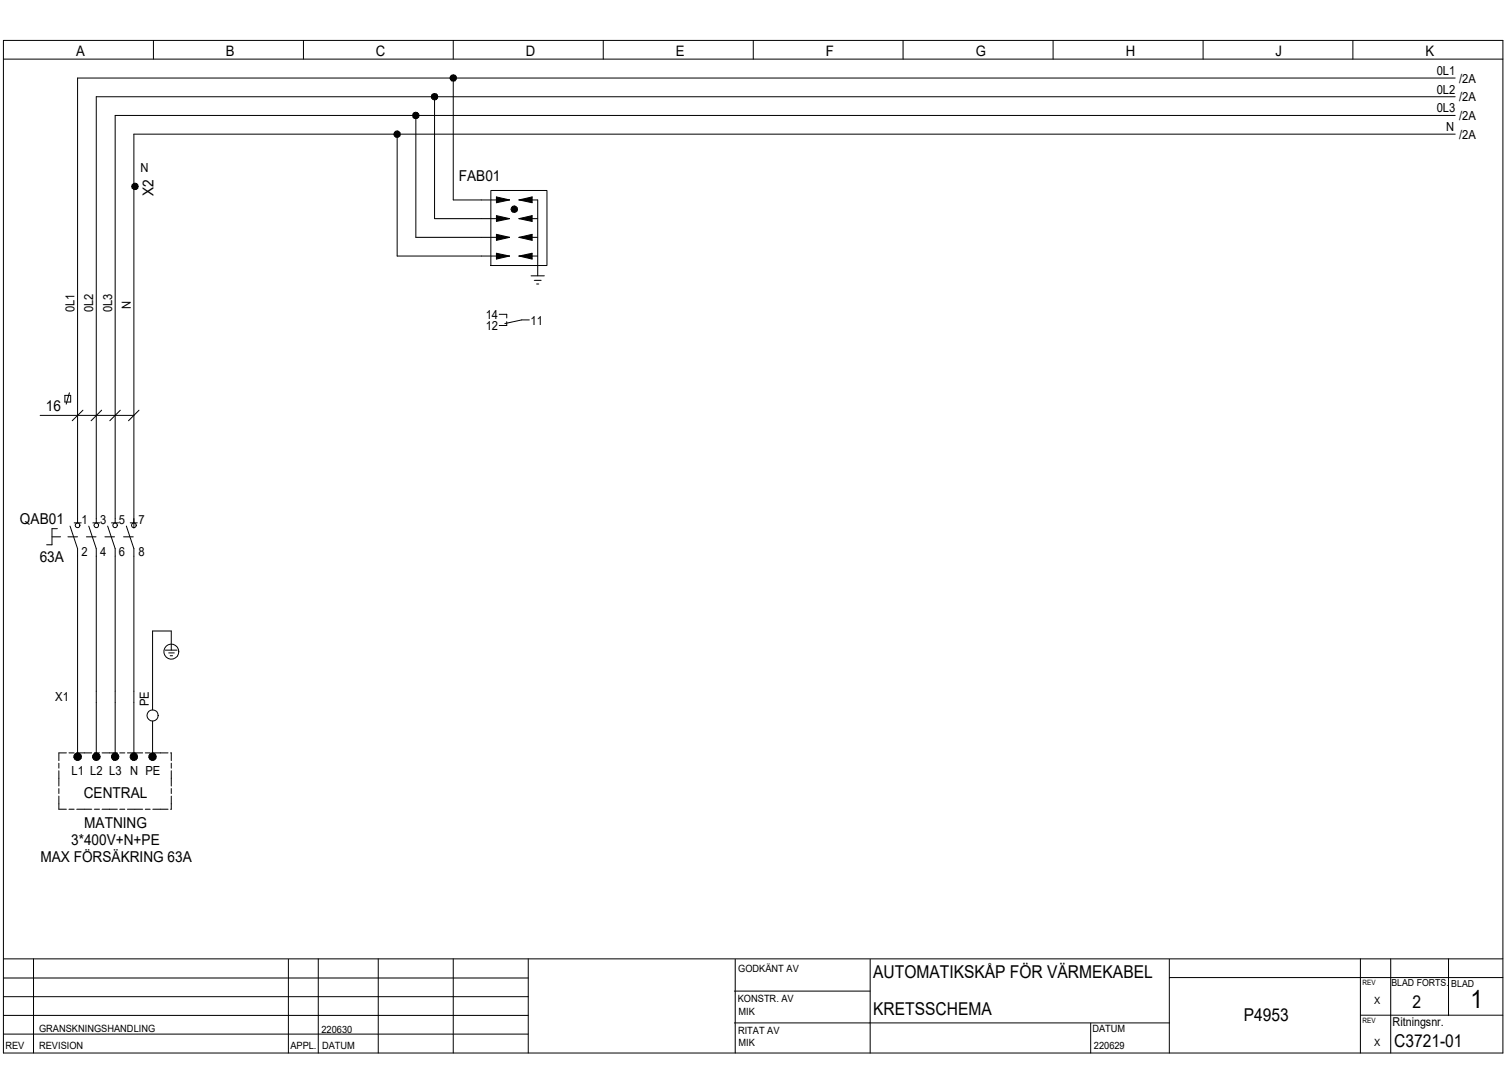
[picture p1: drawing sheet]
<svg xmlns="http://www.w3.org/2000/svg" width="297mm" height="210mm" viewBox="0 0 297 210" stroke-linecap="round" stroke-linejoin="round" font-family="sans-serif">
<g fill="none" stroke="#000" stroke-width=".2">
<path d="M.7 11.6h295.3M.7 8h295.3v199.3h-295.3zM30.2 8v3.6M59.8 8v3.6M85.6 19v24.1h14.8M89.3 8v3.6M89.3 15.4v24h11.1M118.8 8v3.6M148.4 8v3.6M177.9 8v3.6M207.4 8v3.6M237 8v3.6"/>
<path d="M266.5 8v3.6M286.6 15.4h-271.3v87.6M286.6 19h-267.6v84M78.2 26.4v24h22.2M81.9 22.7v24h18.5M96.7 37.5h11v14.8h-11zM97.8 38.8l2.6 .6-2.6 .5zM102.2 39.4h3.7v14.9M102.2 39.4l2.6-.6v1.1zM286.6 22.7h-263.9v80.3M286.6 26.4h-260.2v77.6M97.8 42.5l2.6 .6-2.6 .5z"/>
<path d="M97.8 46.1l2.6 .6-2.6 .6zM97.8 49.9l2.6 .5-2.6 .6zM102.2 43.1h3.7M102.2 46.7h3.7M102.2 50.4h3.7M102.2 43.1l2.6-.6v1.1zM102.2 46.7l2.6-.6v1.2zM102.2 50.4l2.6-.5v1.1zM104.6 54.3h2.6M105.2 55.2h1.4M105.7 55.9h.4M12.8 77.9h1.1v1.3h-1.1z"/>
<path d="M13.7 77.3l-.7 2.3M98.3 61.9h1.5v.7M99.8 63.3v.8h-1.5M104.3 63h-1.5l-3.4 .7M7.9 81.8h18.5M16.3 80.8l-2.1 2M20 80.8l-2.1 2M23.7 80.8l-2.1 2M27.4 80.8l-2.1 2M10.2 105.7h1.7M11.3 104.1h-1.1v3.2h-1M13.4 105.7h1.9"/>
<path d="M13.8 103.6l1.5 4.4v40.3M14.6 103h1.4M17 105.7h1.9M17.5 103.6l1.5 4.4v40.3M18.3 103h1.4M20.7 105.7h1.9M21.2 103.6l1.5 4.4v40.3M22 103h1.4M24.3 105.7h1.9M24.9 103.6l1.5 4.4v40.3M25.7 103h1.3M32.6 128h2.3"/>
<path d="M33.2 128.6h1.1M33.5 129.1h.5M33.7 128v-3.8h-3.6v15.6M11.6 156.8v2.5h1.5M11.6 150.3v1M11.6 151.8v3M11.6 155.3v1M13.1 148.3h-1.5v1.5M13.6 148.3h1M13.6 159.3h1M15.1 148.3h3M15.1 159.3h3"/>
<path d="M18.6 148.3h1M18.6 159.3h1M20.1 148.3h3M20.1 159.3h3M23.6 148.3h1M23.6 159.3h1M25.1 148.3h3M25.1 159.3h3M28.6 148.3h1M28.6 159.3h1M30.1 142v6.3M30.1 148.3h3"/>
<path d="M30.1 159.3h3M33.6 148.3h.1v1.5M33.7 150.3v1M33.7 151.8v3M33.7 155.3v1M33.7 156.8v2.5h-.1M.7 199.9h103.4M.7 196.3h103.4M.7 188.8h295.3M.7 192.6h103.4M6.6 188.8v18.5M56.8 188.9v18.4"/>
<path d="M62.7 188.8v18.5M74.5 188.8v18.5M89.3 188.8v18.5M104.1 188.8v18.5M144.6 195.2h26.8M144.8 188.9v18.4M171.4 188.9v18.4M230.3 188.9v18.4M230.3 192.5h65.7M268 199.9h28M268 188.8v18.5M273.9 188.8v18.5"/>
<path d="M285.3 188.8v11.2M.7 203.6h103.4M144.6 201.4h85.7M214.8 201.5v5.8"/>
<circle cx="85.6" cy="19" r=".64"/>
<circle cx="89.3" cy="15.3" r=".63"/>
<circle cx="26.6" cy="36.7" r=".63"/>
<circle cx="78.2" cy="26.4" r=".63"/>
<circle cx="81.9" cy="22.7" r=".63"/>
<circle cx="101.3" cy="41.2" r=".63"/>
<circle cx="15.3" cy="103.4" r=".47"/>
<circle cx="19" cy="103.4" r=".45"/>
<circle cx="22.7" cy="103.4" r=".45"/>
<circle cx="26.4" cy="103.4" r=".47"/>
<circle cx="33.7" cy="128.3" r="1.48"/>
<circle cx="15.3" cy="149" r=".74"/>
<circle cx="19" cy="149" r=".74"/>
<circle cx="22.7" cy="149" r=".73"/>
<circle cx="26.4" cy="149" r=".73"/>
<circle cx="30" cy="149" r=".73"/>
<circle cx="30.1" cy="140.9" r="1.09"/>
</g>
<g fill="#000">
<path d="M97.8 38.8l2.6 .6-2.6 .5zM102.2 39.4l2.6-.6v1.1zM97.8 42.5l2.6 .6-2.6 .5zM97.8 46.1l2.6 .6-2.6 .6zM97.8 49.9l2.6 .5-2.6 .6zM102.2 43.1l2.6-.6v1.1zM102.2 46.7l2.6-.6v1.2zM102.2 50.4l2.6-.5v1.1z"/>
<circle cx="85.6" cy="19" r=".63"/>
<circle cx="89.3" cy="15.4" r=".63"/>
<circle cx="26.6" cy="36.7" r=".63"/>
<circle cx="78.2" cy="26.4" r=".63"/>
<circle cx="81.9" cy="22.7" r=".64"/>
<circle cx="101.3" cy="41.2" r=".64"/>
<circle cx="15.3" cy="149" r=".75"/>
<circle cx="19" cy="149" r=".75"/>
<circle cx="22.7" cy="149" r=".74"/>
<circle cx="26.4" cy="149" r=".73"/>
<circle cx="30" cy="149" r=".73"/>
</g>
<text font-size="5" x="289.6" y="198.5">1</text>
<g font-size="3.5">
<text x="172" y="192.6">AUTOMATIKSKÅP FÖR VÄRMEKABEL</text>
<text x="172" y="199.9">KRETSSCHEMA</text>
<text x="245" y="201">P4953</text>
<text x="278.2" y="198.5">2</text>
<text x="274.6" y="206.2">C3721-01</text>
</g>
<g font-size="3">
<text x="90.4" y="35.6">FAB01</text>
<text x="30.3" y="38.7" transform="rotate(-90 30.3 38.7)">X2</text>
<text x="9" y="81">16</text>
<text x="3.9" y="103.2">QAB01</text>
<text x="7.8" y="110.6">63A</text>
<text x="16.5" y="157.1">CENTRAL</text>
<text x="14" y="166.4">3*400V+N+PE</text>
<text x="16.6" y="163">MATNING</text>
<text x="8" y="169.7">MAX FÖRSÄKRING 63A</text>
</g>
<g font-size="2.8">
<text x="15" y="11">A</text>
<text x="44.5" y="11">B</text>
<text x="74" y="11">C</text>
<text x="103.6" y="11">D</text>
<text x="133.1" y="11">E</text>
<text x="162.6" y="11">F</text>
<text x="192.2" y="11">G</text>
<text x="221.7" y="11">H</text>
<text x="251.2" y="11">J</text>
<text x="280.8" y="11">K</text>
</g>
<g font-size="2.5">
<text x="283" y="14.7">0L1</text>
<text x="287.4" y="16.3">/2A</text>
<text x="283" y="22.1">0L3</text>
<text x="283" y="18.5">0L2</text>
<text x="287.4" y="20">/2A</text>
<text x="287.4" y="23.7">/2A</text>
<text x="284.9" y="25.8">N</text>
<text x="287.4" y="27.3">/2A</text>
<text x="27.7" y="34">N</text>
<text x="14.7" y="61.5" transform="rotate(-90 14.7 61.5)">0L1</text>
<text x="18.4" y="61.5" transform="rotate(-90 18.4 61.5)">0L2</text>
<text x="22.1" y="61.5" transform="rotate(-90 22.1 61.5)">0L3</text>
<text x="25.8" y="60.9" transform="rotate(-90 25.8 60.9)">N</text>
<text x="95.7" y="65">12</text>
<text x="95.7" y="62.8">14</text>
<text x="104.5" y="63.9">11</text>
<text x="16" y="103.2">1</text>
<text x="19.7" y="103.2">3</text>
<text x="23.4" y="103.2">5</text>
<text x="27.3" y="103.3">7</text>
<text x="16" y="109.5">2</text>
<text x="19.7" y="109.5">4</text>
<text x="23.4" y="109.5">6</text>
<text x="27.3" y="109.5">8</text>
<text x="10.9" y="138.1">X1</text>
<text x="29.3" y="139" transform="rotate(-90 29.3 139)">PE</text>
<text x="14.1" y="152.7">L1 L2 L3 N PE</text>
</g>
<text font-size="2.4" x="274.3" y="202.1">Ritningsnr.</text>
<g font-size="2">
<text x="145.4" y="191.5">GODKÄNT AV</text>
<text x="145.3" y="197.4">KONSTR. AV</text>
<text x="270.7" y="197.8">X</text>
<text x="7.7" y="203.2">GRANSKNINGSHANDLING</text>
<text x="63.3" y="203.3">220630</text>
<text x="145.4" y="203.6">RITAT AV</text>
<text x="145.5" y="199.9">MIK</text>
<text x="215.2" y="203.3">DATUM</text>
<text x="1.1" y="206.6">REV</text>
<text x="7.7" y="206.6">REVISION</text>
<text x="57.2" y="206.6">APPL. DATUM</text>
<text x="145.5" y="205.9">MIK</text>
<text x="215.5" y="206.6">220629</text>
<text x="270.7" y="205.9">X</text>
</g>
<g font-size="1.9">
<text x="274.1" y="194.2">BLAD FORTS.</text>
<text x="285.9" y="194.3">BLAD</text>
</g>
<g font-size="1.4">
<text x="268.4" y="194">REV</text>
<text x="268.4" y="201.3">REV</text>
</g>
</svg>
